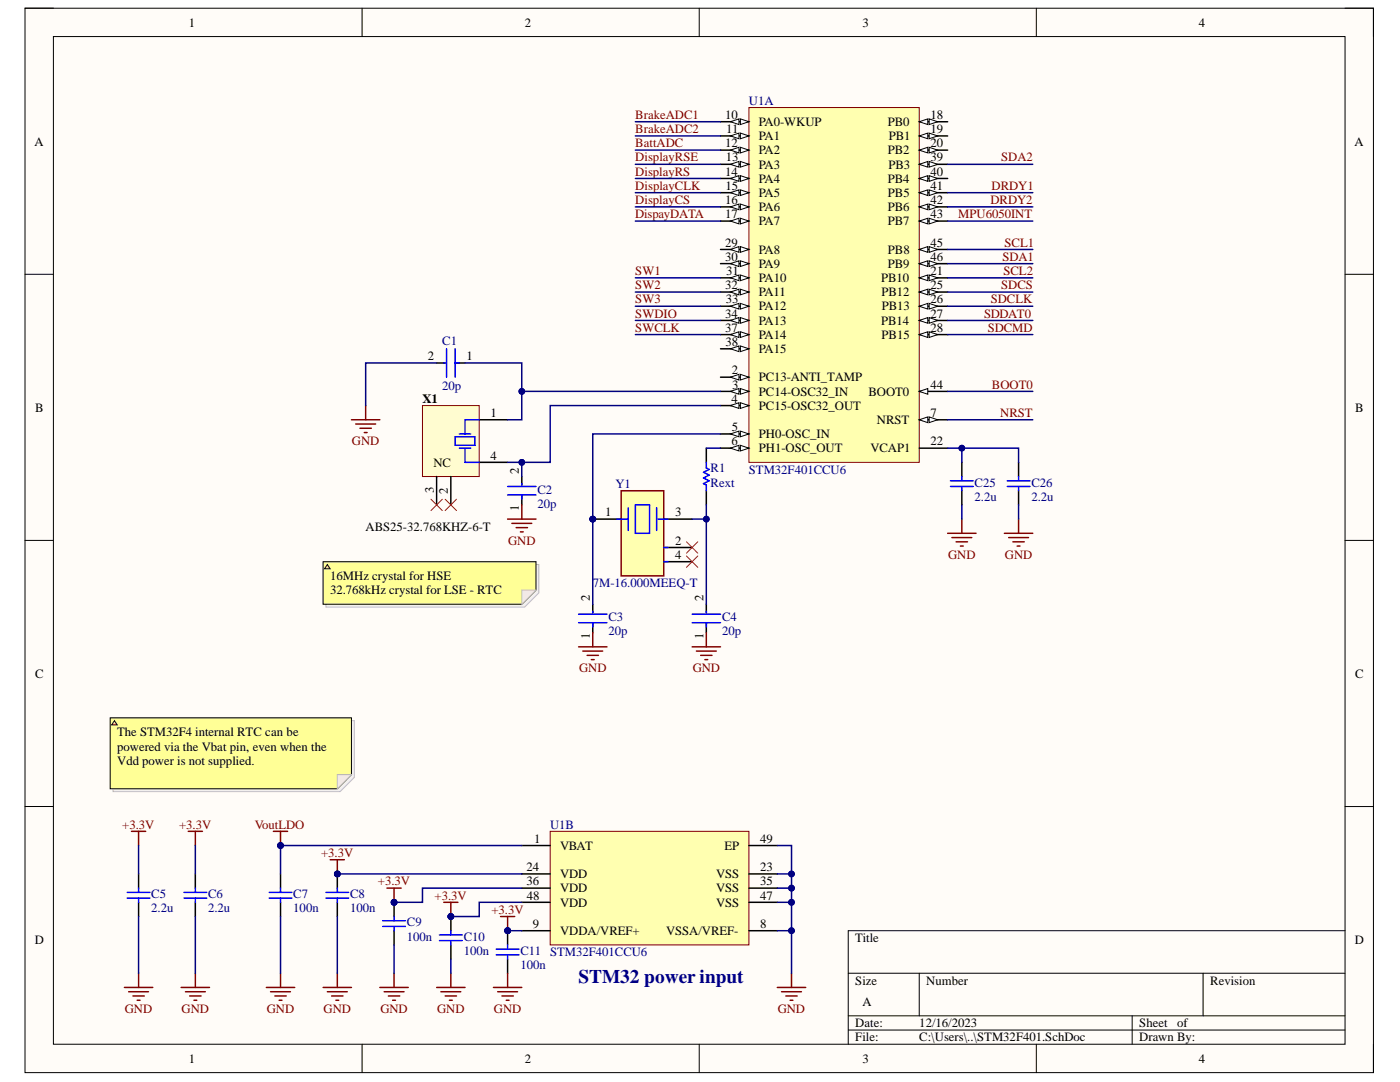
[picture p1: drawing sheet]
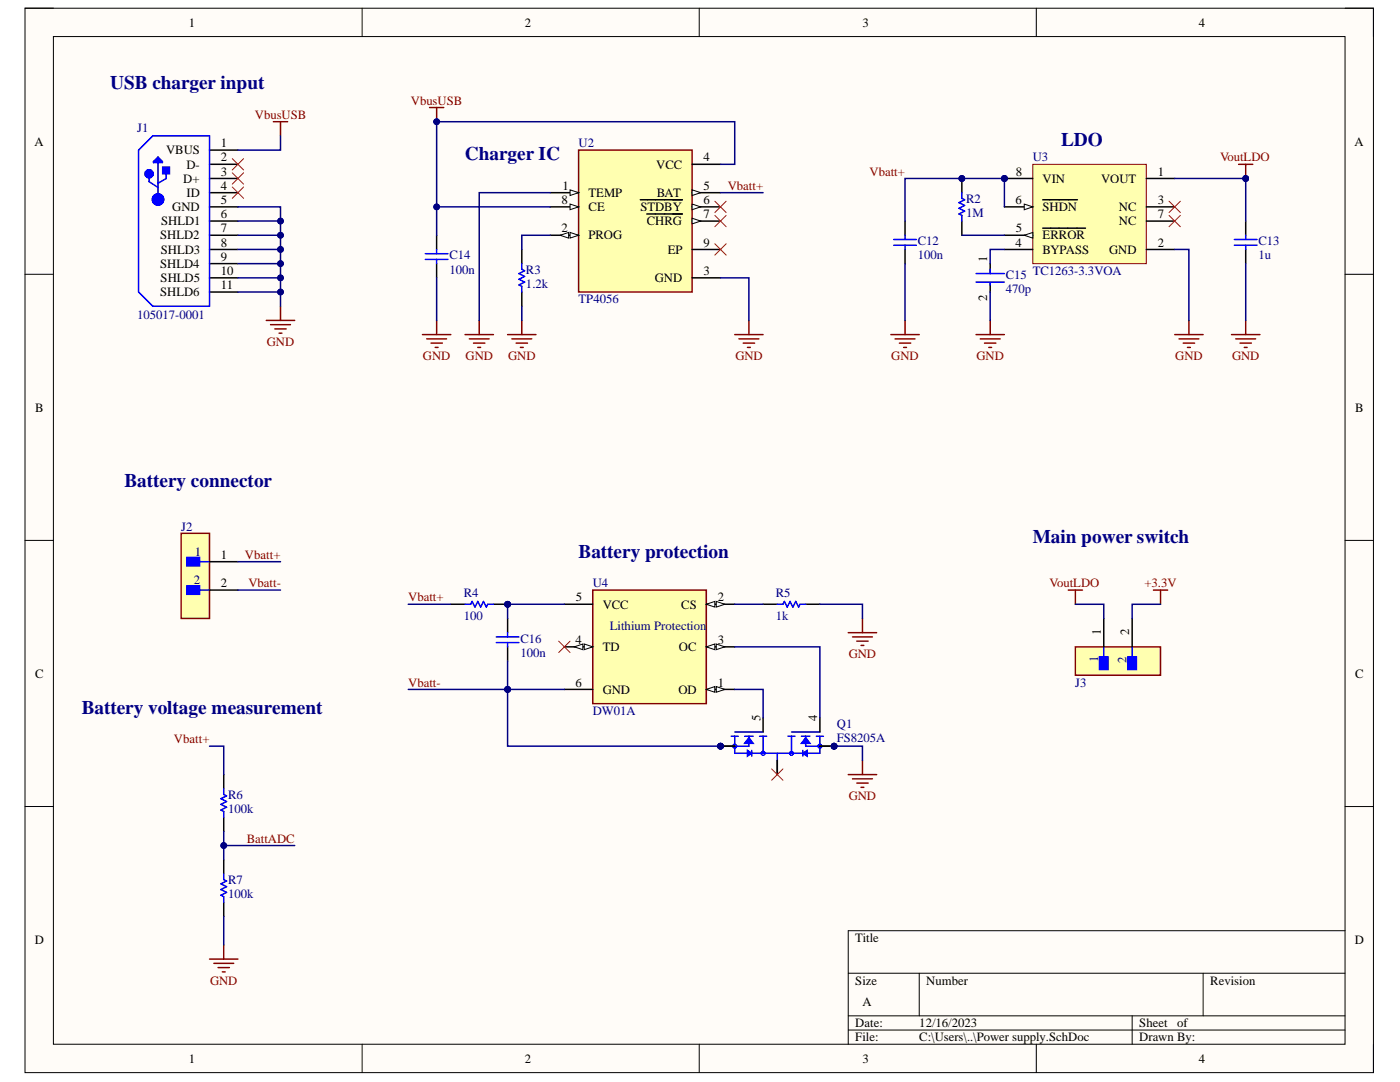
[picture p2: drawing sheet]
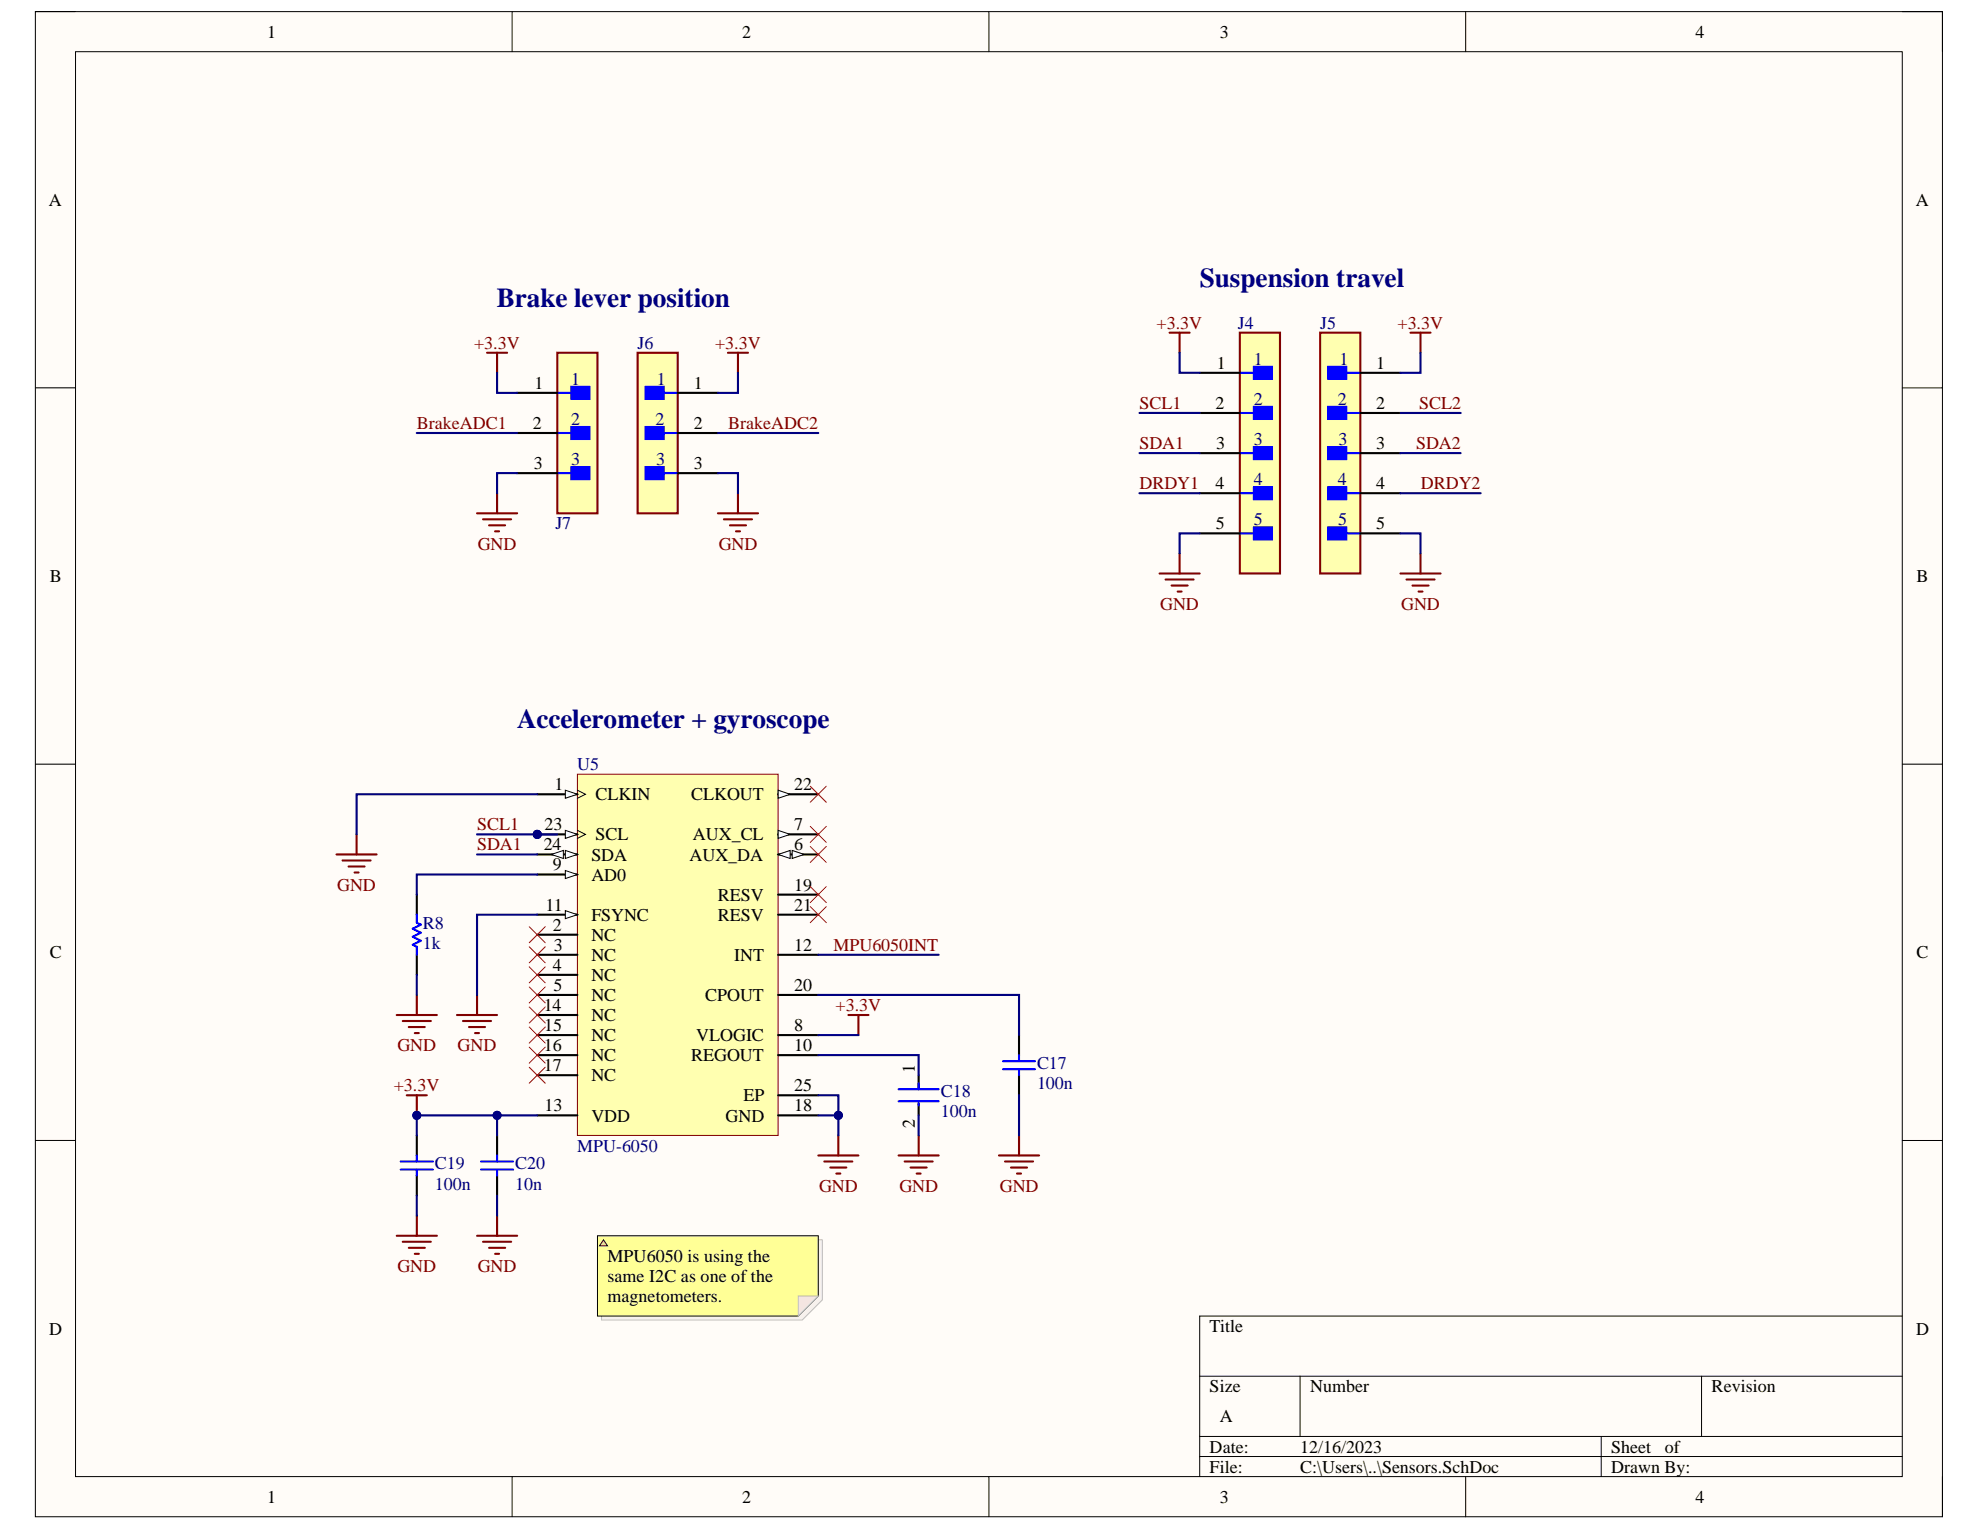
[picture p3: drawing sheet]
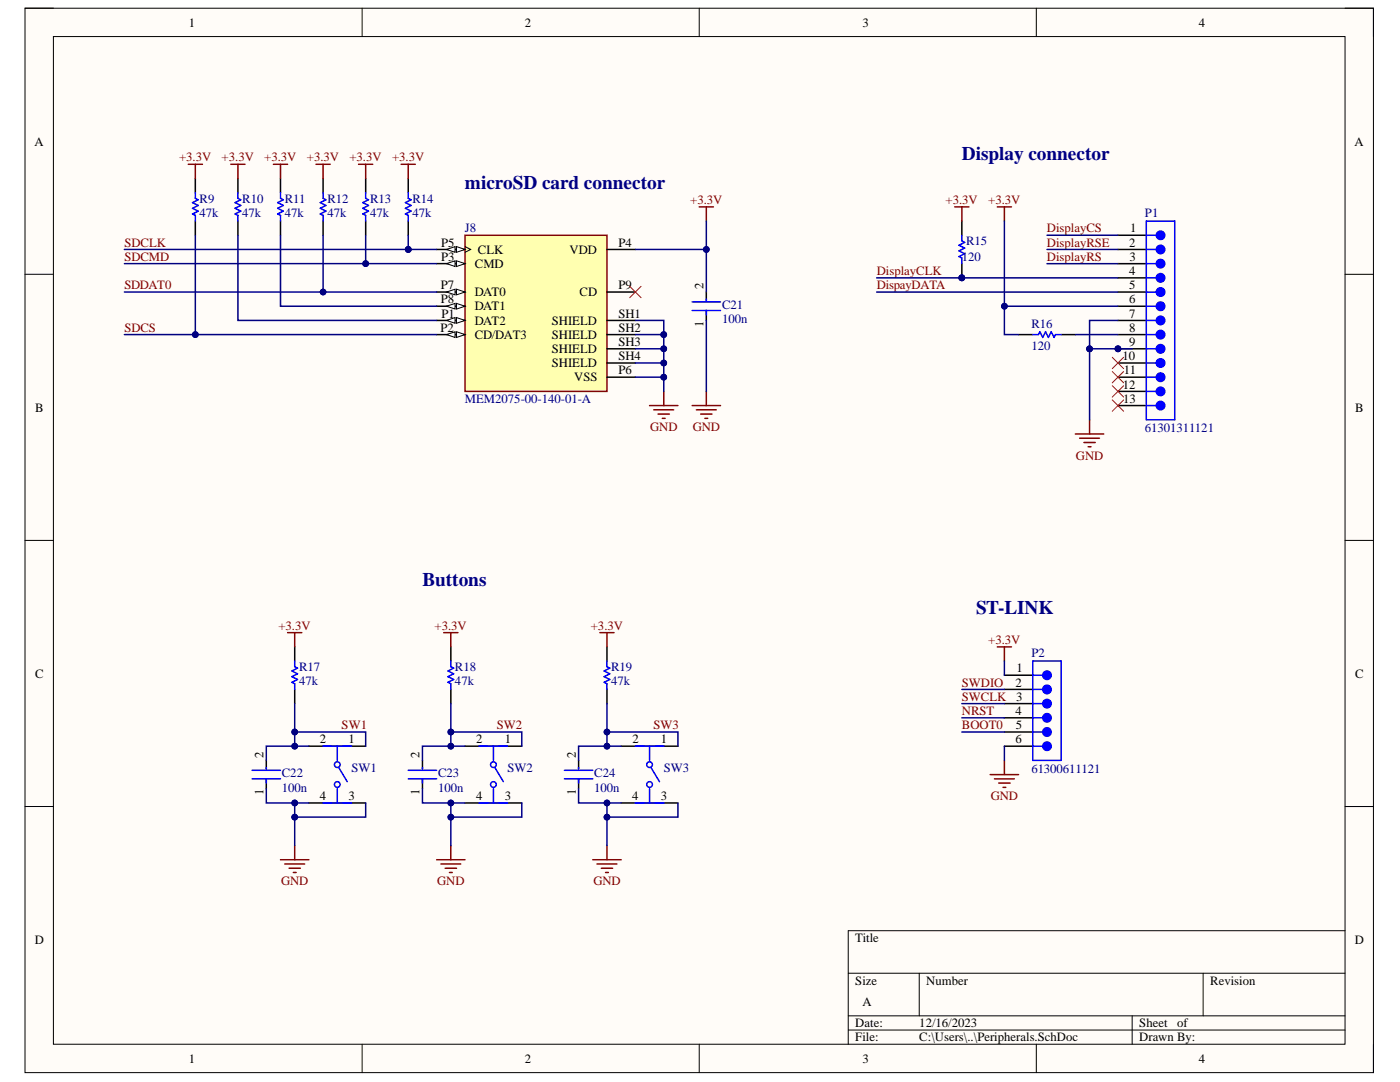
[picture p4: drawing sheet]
# Altium project MTB Telemetry System.PrjPcb
4 sheets, 66 parts. Net scope: global (net labels, ports and power ports of the same name join across sheets).
Board file: MTB_Telemetry_System_PCB.PcbDoc
Sheets:
  STM32F401.SchDoc
  Power supply.SchDoc
  Sensors.SchDoc
  Peripherals.SchDoc

## Sheet STM32F401.SchDoc
size A; SheetNumber: 1; SheetTotal: 4

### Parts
C1  20p  [FP-C0603C-CF-MFG]
C2  20p  [FP-C0603C-CF-MFG]
C3  20p  [FP-C0603C-CF-MFG]
C4  20p  [FP-C0603C-CF-MFG]
C5  2.2u  [CAPC2013X88X50LL20T25]
C6  2.2u  [CAPC2013X88X50LL20T25]
C7  100n  [CAPC2013X88X50LL20T25]
C8  100n  [CAPC2013X88X50LL20T25]
C9  100n  [CAPC2013X88X50LL20T25]
C10  100n  [CAPC2013X88X50LL20T25]
C11  100n  [CAPC2013X88X50LL20T25]
C25  2.2u  [CAPC2013X88X50LL20T25]
C26  2.2u  [CAPC2013X88X50LL20T25]
R1  Rext  [RESC1609X50X30NL8T20]
U1  STM32F401CCU6  [STM-UFQFPN48_N]  (parts A,B of 2)
X1  ABS25-32.768KHZ-6-T  [ABRA-ABS25-4_V]
Y1  7M-16.000MEEQ-T  [FP-7M-MFG]

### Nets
+3.3V: C5.2 C6.2 C8.2 C9.2 C10.2 C11.2 U1.9(VDDA/VREF+) U1.24(VDD) U1.36(VDD) U1.48(VDD)
GND: C1.2 C2.1 C3.1 C4.1 C5.1 C6.1 C7.1 C8.1 C9.1 C10.1 C11.1 C25.1 C26.1 U1.8(VSSA/VREF-) U1.23(VSS) U1.35(VSS) U1.47(VSS) U1.49(EP)
VoutLDO: C7.2 U1.1(VBAT)
BattADC: U1.12(PA2)
BOOT0: U1.44(BOOT0)
BrakeADC1: U1.10(PA0-WKUP)
BrakeADC2: U1.11(PA1)
DispayDATA: U1.17(PA7)
DisplayCLK: U1.15(PA5)
DisplayCS: U1.16(PA6)
DisplayRS: U1.14(PA4)
DisplayRSE: U1.13(PA3)
DRDY1: U1.41(PB5)
DRDY2: U1.42(PB6)
MPU6050INT: U1.43(PB7)
NRST: U1.7(NRST)
SCL1: U1.45(PB8)
SCL2: U1.21(PB10)
SDA1: U1.46(PB9)
SDA2: U1.39(PB3)
SDCLK: U1.26(PB13)
SDCMD: U1.28(PB15)
SDCS: U1.25(PB12)
SDDAT0: U1.27(PB14)
SW1: U1.31(PA10)
SW2: U1.32(PA11)
SW3: U1.33(PA12)
SWCLK: U1.37(PA14)
SWDIO: U1.34(PA13)
NetC1_1: C1.1 U1.3(PC14-OSC32_IN) X1.1(X1)
NetC2_2: C2.2 U1.4(PC15-OSC32_OUT) X1.4(X2)
NetC3_2: C3.2 U1.5(PH0-OSC_IN) Y1.1
NetC4_2: C4.2 R1.1 Y1.3
NetC25_2: C25.2 C26.2 U1.22(VCAP1)
NetR1_2: R1.2 U1.6(PH1-OSC_OUT)

Not connected (* = marked no-connect by the designer): U1 2(PC13-ANTI_TAMP) 18(PB0) 19(PB1) 20(PB2) 29(PA8) 30(PA9) 38(PA15) 40(PB4); X1 2(NC)* 3(NC)*; Y1 2(GND)* 4(GND)*

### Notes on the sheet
- 16MHz crystal for HSE
  32.768kHz crystal for LSE - RTC
- The STM32F4 internal RTC can be powered via the Vbat pin, even when the Vdd power is not supplied.
- MTB Telemetry System
- (near U1) STM32 power input
- 4
- 1
- 1.0
- Krzysztof Sikora

## Sheet Power supply.SchDoc
size A; SheetNumber: 2; SheetTotal: 4

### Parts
C12  100n  [CAPC2013X88X50LL20T25]
C13  1u  [CAPC2013X88X50LL20T25]
C14  100n  [CAPC2013X88X50LL20T25]
C15  470p  [FP-C0603C-CF-MFG]
C16  100n  [CAPC2013X88X50LL20T25]
J1  105017-0001  [USB-MICRO-B_V]
J2  B2B-XH-A(LF)(SN)  [FP-B2B-XH-A_LF_SN-MFG]  (value not drawn)
J3  B2B-XH-A(LF)(SN)  [FP-B2B-XH-A_LF_SN-MFG]  (value not drawn)
Q1  FS8205A  [SOP65P640X120-8N]
R2  1M  [RESC2013X60X35ML10T20]
R3  1.2k  [RESC2013X60X35ML10T20]
R4  100  [RESC2013X60X35ML10T20]
R5  1k  [RESC2013X60X35ML10T20]
R6  100k  [RESC2013X60X35ML10T20]
R7  100k  [RESC2013X60X35ML10T20]
U2  TP4056  [SOP127P600X175-9N]
U3  TC1263-3.3VOA  [SOIC-OA8_M]
U4  DW01A  [SOT23-6]

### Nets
+3.3V: J3.2
GND: C12.1 C13.1 C14.1 C15.2 J1.5(GND) J1.6(SHLD1) J1.7(SHLD2) J1.8(SHLD3) J1.9(SHLD4) J1.10(SHLD5) J1.11(SHLD6) Q1.2(S1) Q1.3(S1) R3.1 R5.1 R7.2 U2.1(TEMP) U2.3(GND) U3.2(GND)
VbusUSB: C14.2 J1.1(VBUS) U2.4(VCC) U2.8(CE)
VoutLDO: C13.2 J3.1 U3.1(VOUT)
BattADC: R6.2 R7.1
Vbatt+: C12.2 J2.1 R2.2 R4.2 R6.1 U2.5(BAT) U3.6(~{SHDN}) U3.8(VIN)
Vbatt-: C16.1 J2.2 Q1.6(S2) Q1.7(S2) U4.6(GND)
NetC15_1: C15.1 U3.4(BYPASS)
NetC16_2: C16.2 R4.1 U4.5(VCC)
NetQ1_1: Q1.1(D12) Q1.8(D12)
NetQ1_4: Q1.4(G1) U4.3(OC)
NetQ1_5: Q1.5(G2) U4.1(OD)
NetR2_1: R2.1 U3.5(~{ERROR})
NetR3_2: R3.2 U2.2(PROG)
NetR5_2: R5.2 U4.2(CS)

Not connected (* = marked no-connect by the designer): J1 2(D-)* 3(D+)* 4(ID)*; U2 6(~{STDBY})* 7(~{CHRG})* 9(EP)*; U3 3(NC)* 7(NC)*; U4 4(TD)*

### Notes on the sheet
- USB charger input
- (near U2) Charger IC
- (near U3) LDO
- Battery connector
- Battery protection
- Main power switch
- Battery voltage measurement
- MTB Telemetry System
- 4
- 2
- 1.0
- Krzysztof Sikora

## Sheet Sensors.SchDoc
size A; SheetNumber: 3; SheetTotal: 4

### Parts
C17  100n  [CAPC2013X88X50LL20T25]
C18  100n  [FP-C0603C-CF-MFG]
C19  100n  [CAPC2013X88X50LL20T25]
C20  10n  [CAPC2013X88X50LL20T25]
J4  B5B-XH-AM(LF)(SN)  [FP-B5B-XH-AM_LF_SN-MFG]  (value not drawn)
J5  B5B-XH-AM(LF)(SN)  [FP-B5B-XH-AM_LF_SN-MFG]  (value not drawn)
J6  B3B-XH-A(LF)(SN)  [FP-B3B-XH-A_LF_SN-MFG]  (value not drawn)
J7  B3B-XH-A(LF)(SN)  [FP-B3B-XH-A_LF_SN-MFG]  (value not drawn)
R8  1k  [RESC2013X60X35ML10T20]
U5  MPU-6050  [IS-QFN-24_V]

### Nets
+3.3V: C19.2 C20.2 J4.1 J5.1 J6.1 J7.1 U5.8(VLOGIC) U5.13(VDD)
GND: C17.1 C18.2 C19.1 C20.1 J4.5 J5.5 J6.3 J7.3 R8.1 U5.1(CLKIN) U5.11(FSYNC) U5.18(GND) U5.25(EP)
BrakeADC1: J7.2
BrakeADC2: J6.2
DRDY1: J4.4
DRDY2: J5.4
MPU6050INT: U5.12(INT)
SCL1: J4.2 U5.23(SCL)
SCL2: J5.2
SDA1: J4.3 U5.24(SDA)
SDA2: J5.3
NetC17_2: C17.2 U5.20(CPOUT)
NetC18_1: C18.1 U5.10(REGOUT)
NetR8_2: R8.2 U5.9(AD0)

Not connected (* = marked no-connect by the designer): U5 2(NC)* 3(NC)* 4(NC)* 5(NC)* 6(AUX_DA)* 7(AUX_CL)* 14(NC)* 15(NC)* 16(NC)* 17(NC)* 19(RESV)* 21(RESV)* 22(CLKOUT)*

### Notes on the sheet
- Brake lever position
- Suspension travel
- (near U5) Accelerometer + gyroscope
- MPU6050 is using the same I2C as one of the magnetometers.
- MTB Telemetry System
- 4
- 3
- 1.0
- Krzysztof Sikora

## Sheet Peripherals.SchDoc
size A; SheetNumber: 4; SheetTotal: 4

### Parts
C21  100n  [FP-C0603C-CF-MFG]
C22  100n  [FP-C0603C-CF-MFG]
C23  100n  [FP-C0603C-CF-MFG]
C24  100n  [FP-C0603C-CF-MFG]
J8  MEM2075-00-140-01-A  [GCT_MEM2075-00-140-01-A]
P1  61301311121  [61301311121]
P2  61300611121  [61300611121]
R9  47k  [RESC2013X60X35ML10T20]
R10  47k  [RESC2013X60X35ML10T20]
R11  47k  [RESC2013X60X35ML10T20]
R12  47k  [RESC2013X60X35ML10T20]
R13  47k  [RESC2013X60X35ML10T20]
R14  47k  [RESC2013X60X35ML10T20]
R15  120  [RESC2013X60X35ML10T20]
R16  120  [RESC2013X60X35ML10T20]
R17  47k  [RESC2013X60X35ML10T20]
R18  47k  [RESC2013X60X35ML10T20]
R19  47k  [RESC2013X60X35ML10T20]
SW1  1-1825910-0  [FP-1-1825910-0-MFG]  (value not drawn)
SW2  1-1825910-0  [FP-1-1825910-0-MFG]  (value not drawn)
SW3  1-1825910-0  [FP-1-1825910-0-MFG]  (value not drawn)

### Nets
+3.3V: C21.2 J8.P4(VDD) P1.6 P2.1 R9.2 R10.2 R11.2 R12.2 R13.2 R14.2 R15.1 R16.2 R17.2 R18.2 R19.2
GND: C21.1 C22.1 C23.1 C24.1 J8.P6(VSS) J8.SH1(SHIELD) J8.SH2(SHIELD) J8.SH3(SHIELD) J8.SH4(SHIELD) P1.7 P1.9 P2.6 SW1.3 SW1.4 SW2.3 SW2.4 SW3.3 SW3.4
BOOT0: P2.5
DispayDATA: P1.5
DisplayCLK: P1.4 R15.2
DisplayCS: P1.1
DisplayRS: P1.3
DisplayRSE: P1.2
NRST: P2.4
SDCLK: J8.P5(CLK) R14.1
SDCMD: J8.P3(CMD) R13.1
SDCS: J8.P2(CD/DAT3) R9.1
SDDAT0: J8.P7(DAT0) R12.1
SW1: C22.2 R17.1 SW1.1 SW1.2
SW2: C23.2 R18.1 SW2.1 SW2.2
SW3: C24.2 R19.1 SW3.1 SW3.2
SWCLK: P2.3
SWDIO: P2.2
NetJ8_P1: J8.P1(DAT2) R10.1
NetJ8_P8: J8.P8(DAT1) R11.1
NetP1_8: P1.8 R16.1

Not connected (* = marked no-connect by the designer): J8 P9(CD)*; P1 10* 11* 12* 13*

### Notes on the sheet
- Display connector
- microSD card connector
- Buttons
- ST-LINK
- MTB Telemetry System
- 4
- 1.0
- Krzysztof Sikora

## Nets that join several sheets
+3.3V: STM32F401 (10 pins), Power supply (J3.2), Sensors (8 pins), Peripherals (15 pins)
GND: STM32F401 (18 pins), Power supply (19 pins), Sensors (13 pins), Peripherals (18 pins)
VoutLDO: STM32F401 (C7.2 U1.1), Power supply (C13.2 J3.1 U3.1)
BattADC: STM32F401 (U1.12), Power supply (R6.2 R7.1)
BOOT0: STM32F401 (U1.44), Peripherals (P2.5)
BrakeADC1: STM32F401 (U1.10), Sensors (J7.2)
BrakeADC2: STM32F401 (U1.11), Sensors (J6.2)
DispayDATA: STM32F401 (U1.17), Peripherals (P1.5)
DisplayCLK: STM32F401 (U1.15), Peripherals (P1.4 R15.2)
DisplayCS: STM32F401 (U1.16), Peripherals (P1.1)
DisplayRS: STM32F401 (U1.14), Peripherals (P1.3)
DisplayRSE: STM32F401 (U1.13), Peripherals (P1.2)
DRDY1: STM32F401 (U1.41), Sensors (J4.4)
DRDY2: STM32F401 (U1.42), Sensors (J5.4)
MPU6050INT: STM32F401 (U1.43), Sensors (U5.12)
NRST: STM32F401 (U1.7), Peripherals (P2.4)
SCL1: STM32F401 (U1.45), Sensors (J4.2 U5.23)
SCL2: STM32F401 (U1.21), Sensors (J5.2)
SDA1: STM32F401 (U1.46), Sensors (J4.3 U5.24)
SDA2: STM32F401 (U1.39), Sensors (J5.3)
SDCLK: STM32F401 (U1.26), Peripherals (J8.P5 R14.1)
SDCMD: STM32F401 (U1.28), Peripherals (J8.P3 R13.1)
SDCS: STM32F401 (U1.25), Peripherals (J8.P2 R9.1)
SDDAT0: STM32F401 (U1.27), Peripherals (J8.P7 R12.1)
SW1: STM32F401 (U1.31), Peripherals (C22.2 R17.1 SW1.1 SW1.2)
SW2: STM32F401 (U1.32), Peripherals (C23.2 R18.1 SW2.1 SW2.2)
SW3: STM32F401 (U1.33), Peripherals (C24.2 R19.1 SW3.1 SW3.2)
SWCLK: STM32F401 (U1.37), Peripherals (P2.3)
SWDIO: STM32F401 (U1.34), Peripherals (P2.2)
